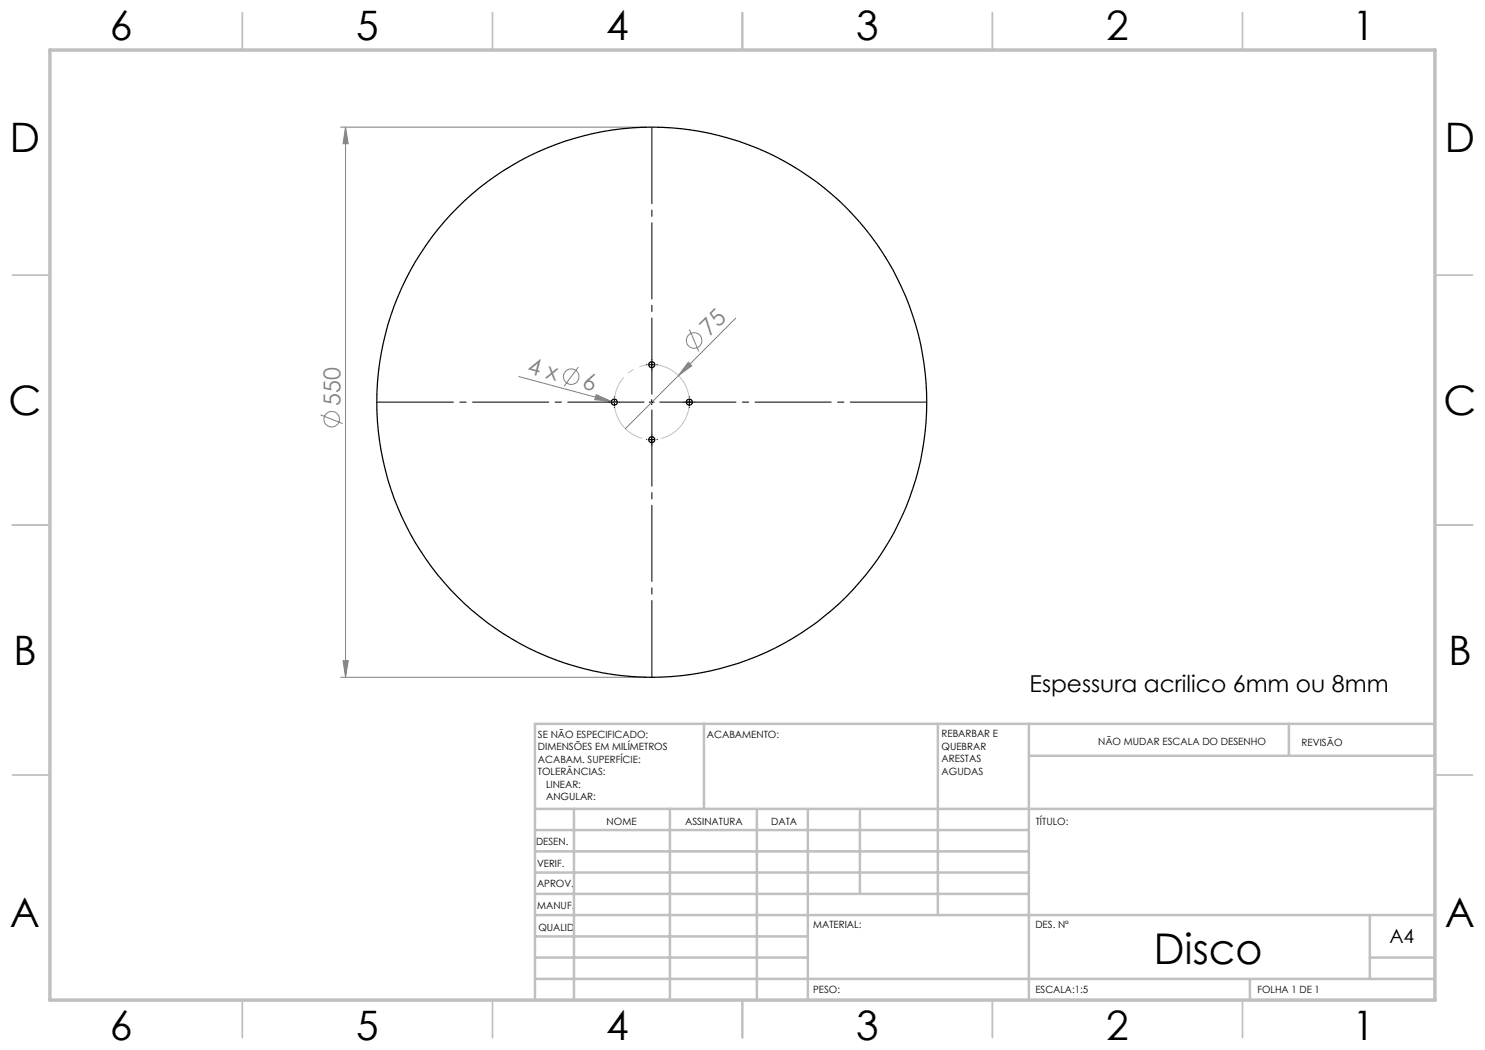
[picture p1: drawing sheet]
<svg xmlns="http://www.w3.org/2000/svg" width="297mm" height="210mm" viewBox="0 0 297 210" stroke-linecap="round" stroke-linejoin="round" font-family="sans-serif">
<g fill="none" stroke="#808080" stroke-width=".2">
<path d="M68.1 25.4h61.3M69.1 25.4l.5 3.3h-1zM69.1 25.4v110.1M103.8 75.3l18.5 5M115.7 73.4l-2.9 3.8M119.2 78.9l3.1 1.4-3.3-.4zM137.7 72.5l.7 .7-2.7 1.9zM137.9 65.9l1.9 4.4M147.1 63.6l-22 22.2M64.1 83l4.4 1.7M122.3 80.3l1.1 .3M68.1 135.5h61.3"/>
<path d="M68.6 132.1h1l-.5 3.4z"/>
<circle cx="114.3" cy="75.3" r="1.55"/>
<circle cx="138.8" cy="68.1" r="1.56"/>
<circle cx="66.3" cy="83.9" r="1.56"/>
</g>
<path d="M137.5 78.2a7.5 7.5 0 0 0-12.5-3 7.5 7.5 0 0 0 3.4 12.5 7.5 7.5 0 0 0 9.3-9.1l-.2-.4" fill="none" stroke="#c0c0c0" stroke-width=".2" stroke-dasharray="15.2 1.3 1.3 1.3" stroke-dashoffset="3.1" stroke-linecap="butt"/>
<path d="M130.4 79.4v-54.5M129.4 80.4h-54.5M130.4 81.4v54.5M131.4 80.4h54.5" fill="none" stroke="#000" stroke-width=".2" stroke-dasharray="15.2 1.3 1.3 1.3" stroke-dashoffset="-.6"/>
<g fill="none" stroke="#000" stroke-width=".2" stroke-dasharray="15.2 1.3 1.3 1.3">
<path d="M122.9 79.4v-.1M129.4 72.9h-.1M130.4 71.9v-.1M130.4 73.9v.1M131.4 72.9h.1M137.9 79.4v-.1M121.9 80.4h-.1M122.9 81.4v.1M123.9 80.4h.1M129.4 87.9h-.1M130.4 86.9v-.1M130.4 88.9v.1"/>
<path d="M131.4 87.9h.1M136.9 80.4h-.1M137.9 81.4v.1M138.9 80.4h.1"/>
</g>
<path d="M122.9 79.9v1.1M129.9 72.9h.9M130.4 72.5v.9M130.4 79.9v1.1M137.9 79.9v1.1M122.3 80.4h1.1M129.9 80.4h.9M129.9 87.9h.9M130.4 87.4v1M137.4 80.4h1" fill="none" stroke="#000" stroke-width=".2"/>
<g fill="none" stroke="#c0c0c0" stroke-width=".35">
<path d="M48.5 2.5v7.5M98.5 2.5v7.5M148.5 2.5v7.5M198.5 2.5v7.5M248.5 2.5v7.5M2.5 55h7.5M287 55h7.5M2.5 105h7.5M287 105h7.5M2.5 155h7.5M287 155h7.5M48.5 200v7.5"/>
<path d="M98.5 200v7.5M148.5 200v7.5M198.5 200v7.5M248.5 200v7.5"/>
</g>
<g fill="none" stroke="#c0c0c0" stroke-width=".5">
<path d="M140.8 144.8v17M187.6 144.8v38.2M205.8 144.8v55.2M205.8 151.2h81.2M257.8 144.8v6.4M287 144.8h-180v55.2M107 161.8h180M107 178.8h98.8M107 174.5h98.8M107 170.3h98.8M107 166h98.8M114.8 161.8v38.2"/>
<path d="M134 161.8v38.2M151.4 161.8v38.2M161.6 161.8v38.2M172 161.8v17M107 195.8h180M107 191.5h54.6M107 187.3h54.6M107 183h180M250 195.8v4.2M274 191.5h13M274 183v12.8"/>
</g>
<path d="M10 10h277v190h-277z" fill="none" stroke="#c0c0c0" stroke-width=".7"/>
<g fill="#808080">
<path d="M137.7 72.5l.7 .7-2.7 1.9z"/>
<path d="M119.2 78.9l3.1 1.4-3.3-.4z"/>
<path d="M69.1 25.4l.5 3.3h-1zM68.6 132.1h1l-.5 3.4z"/>
</g>
<g fill="none" stroke="#000" stroke-width=".25">
<circle cx="130.4" cy="72.9" r=".61"/>
<circle cx="122.9" cy="80.4" r=".59"/>
<circle cx="130.4" cy="87.9" r=".6"/>
<circle cx="130.4" cy="80.4" r="55"/>
<circle cx="137.9" cy="80.4" r=".6"/>
</g>
<text font-size="8.5" x="230.7" y="192.7">Disco</text>
<g font-size="8.1">
<text x="22" y="8">6</text>
<text x="71.2" y="8">5</text>
<text x="121.2" y="8">4</text>
<text x="171.3" y="8">3</text>
<text x="221.3" y="8">2</text>
<text x="270.5" y="8">1</text>
<text x="2" y="30.5">D</text>
<text x="289" y="30.5">D</text>
<text x="1.7" y="83">C</text>
<text x="288.7" y="83">C</text>
<text x="2.7" y="133">B</text>
<text x="289.7" y="133">B</text>
<text x="2" y="185.5">A</text>
<text x="289" y="185.5">A</text>
<text x="22" y="208">6</text>
<text x="71.2" y="208">5</text>
<text x="121.2" y="208">4</text>
<text x="171.3" y="208">3</text>
<text x="221.3" y="208">2</text>
<text x="270.5" y="208">1</text>
</g>
<g font-size="4.7" fill="#808080">
<text x="141.9" y="67.5" transform="rotate(-45 141.9 67.5)">75</text>
<text x="105.3" y="74.7" transform="rotate(15 105.3 74.7)">4 x</text>
<text x="116.3" y="77.6" transform="rotate(15 116.3 77.6)">6</text>
<text x="68.1" y="81.3" transform="rotate(-90 68.1 81.3)">550</text>
</g>
<text font-size="4.7" x="205.9" y="138.4">Espessura acrilico 6mm ou 8mm</text>
<text font-size="3.9" x="277.9" y="188.5">A4</text>
<g font-size="2">
<text x="107.6" y="147.6">SE NÃO ESPECIFICADO:</text>
<text x="141.4" y="147.6">ACABAMENTO:</text>
<text x="188.3" y="147.5">REBARBAR E</text>
<text x="188.3" y="150">QUEBRAR</text>
<text x="219.6" y="149">NÃO MUDAR ESCALA DO DESENHO</text>
<text x="260.3" y="149.2">REVISÃO</text>
<text x="107.6" y="150.1">DIMENSÕES EM MILÍMETROS</text>
<text x="107.6" y="152.6">ACABAM. SUPERFÍCIE:</text>
<text x="107.6" y="155.1">TOLERÂNCIAS:</text>
<text x="188.3" y="152.5">ARESTAS</text>
<text x="188.3" y="155">AGUDAS</text>
<text x="109.2" y="157.6">LINEAR:</text>
<text x="109.2" y="160.1">ANGULAR:</text>
<text x="121.3" y="165">NOME</text>
<text x="137" y="164.9">ASSINATURA</text>
<text x="154.2" y="164.9">DATA</text>
<text x="207.2" y="164.9">TÍTULO:</text>
<text x="107.2" y="169.1">DESEN.</text>
<text x="107.4" y="173.3">VERIF.</text>
<text x="107.4" y="177.4">APROV.</text>
<text x="107.5" y="181.8">MANUF.</text>
<text x="162.7" y="185.5">MATERIAL:</text>
<text x="207.1" y="185.5">DES. Nº</text>
<text x="107.7" y="186.1">QUALID</text>
<text x="162.6" y="198.5">PESO:</text>
<text x="207.1" y="198.6">ESCALA:1:5</text>
<text x="251.5" y="198.6">FOLHA 1 DE 1</text>
</g>
</svg>
